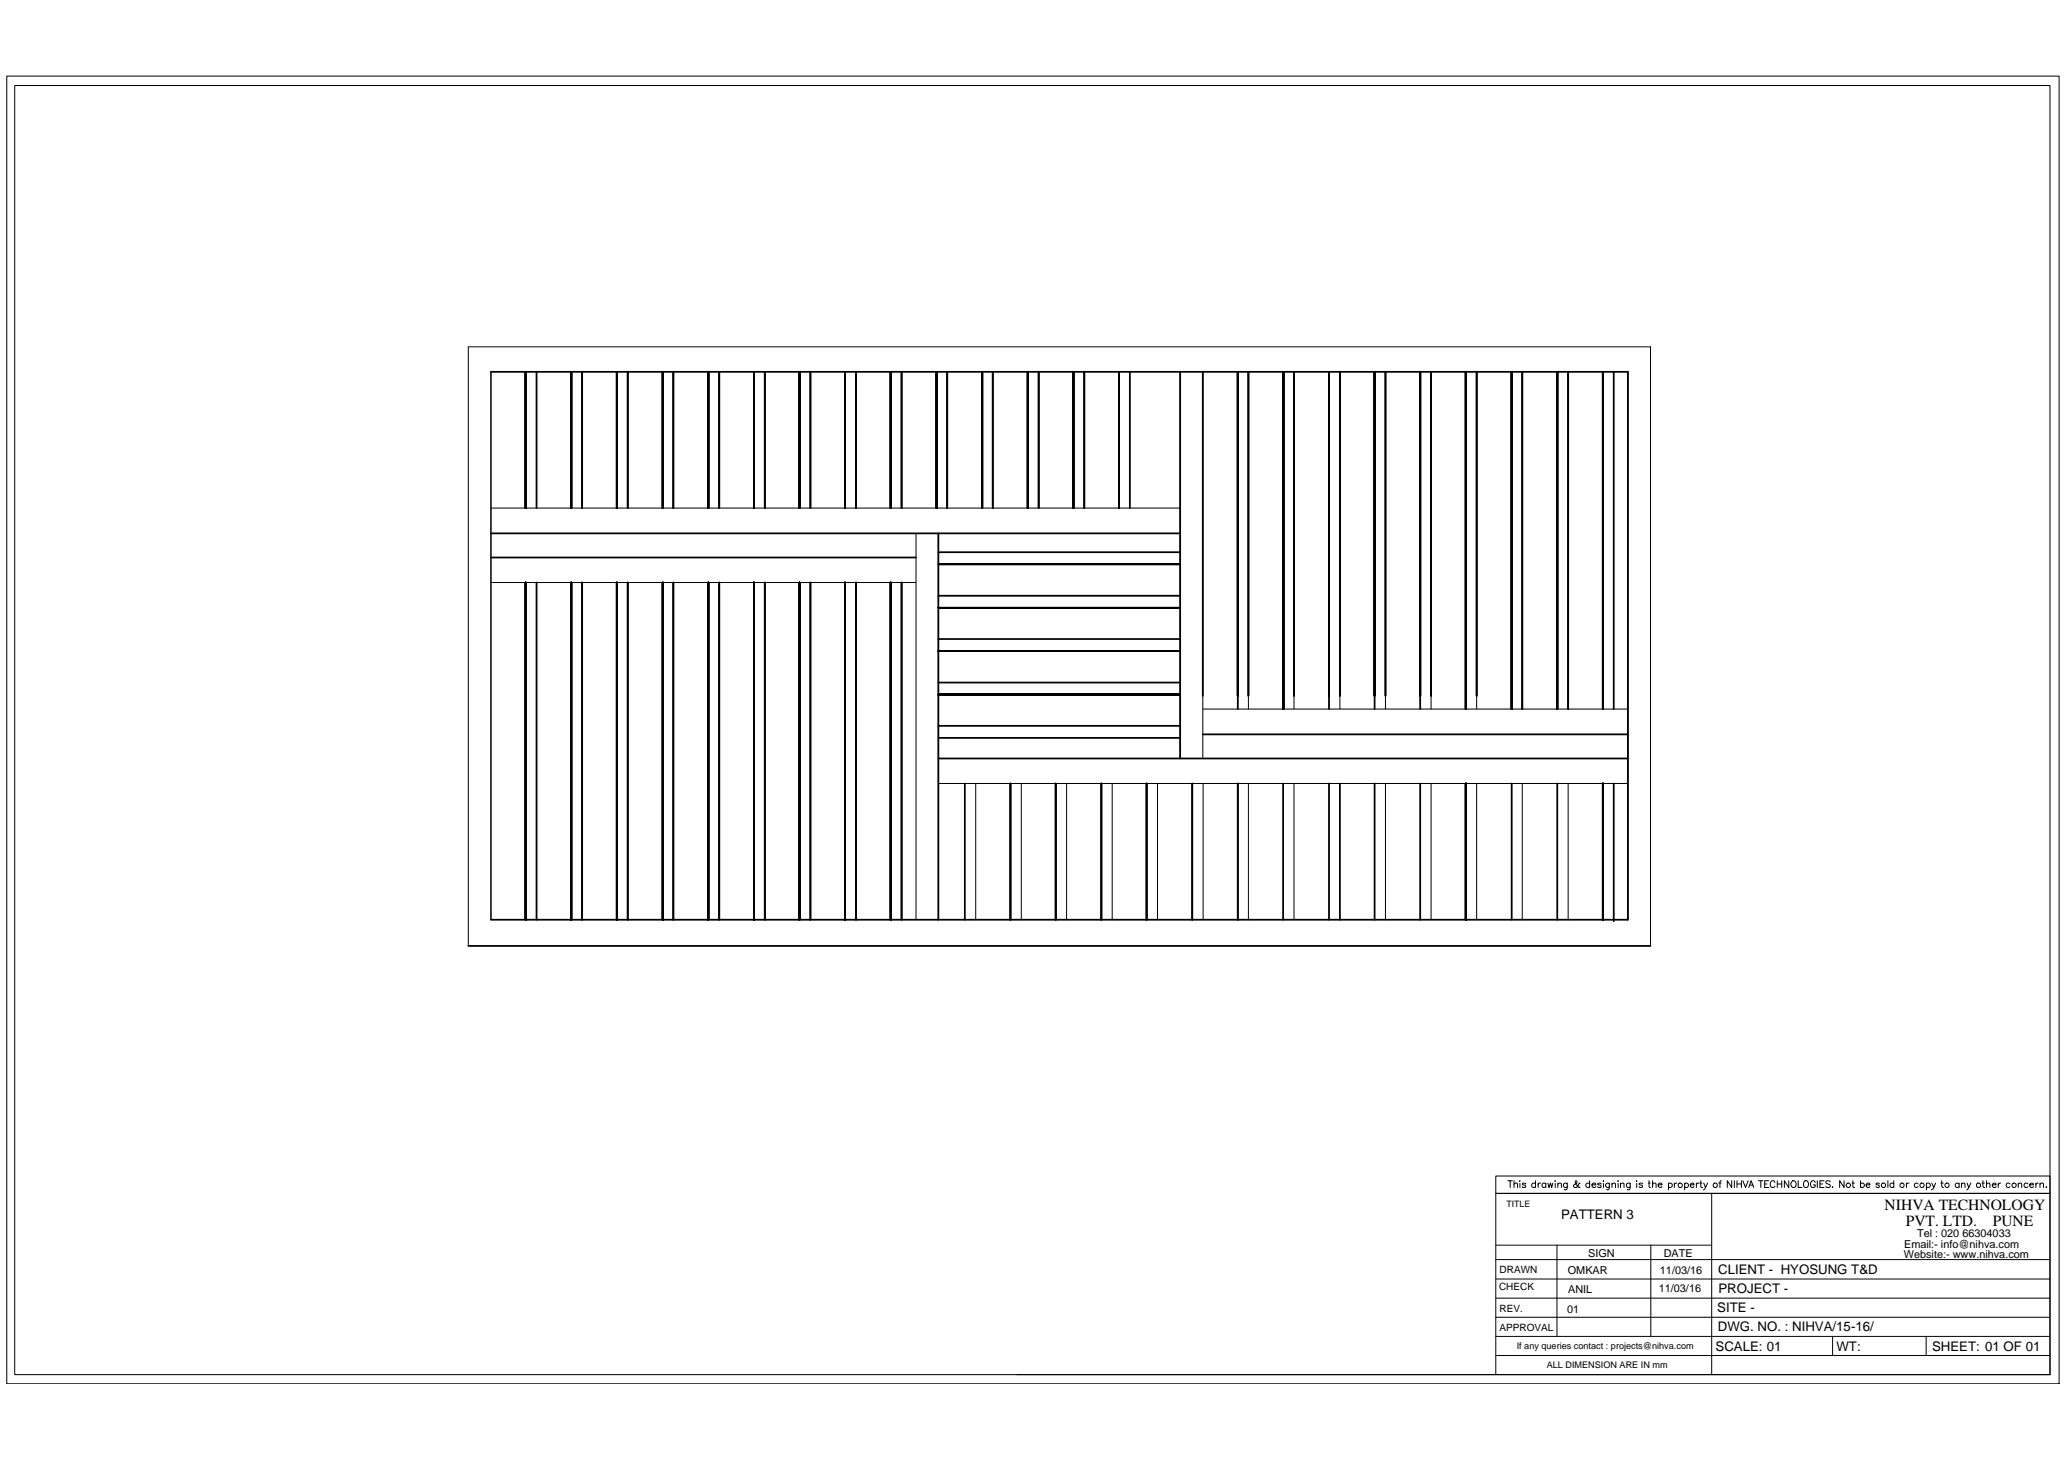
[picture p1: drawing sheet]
<svg xmlns="http://www.w3.org/2000/svg" width="297mm" height="210mm" viewBox="0 0 297 210" stroke-linecap="round" stroke-linejoin="round" font-family="sans-serif">
<!-- layer: 0 -->
<g fill="none" stroke="#000" stroke-width=".14">
<path d="M1 11h295.3v188.1h-295.3zM2.1 12.3h292.9v185.5h-292.9zM70.7 53.5v78.8M75.6 53.5v19.6M77.2 53.5v19.6M82.2 53.5v19.6M83.8 53.5v19.6M88.8 53.5v19.6M90.3 53.5v19.6M95.4 53.5v19.6M96.9 53.5v19.6M101.9 53.5v19.6"/>
<path d="M103.5 53.5v19.6M108.5 53.5v19.6M110.1 53.5v19.6M115.1 53.5v19.6M116.6 53.5v19.6M121.6 53.5v19.6M123.2 53.5v19.6M128.2 53.5v19.6M129.8 53.5v19.6M134.8 53.5v19.6M136.3 53.5v19.6M141.4 53.5v19.6"/>
<path d="M142.9 53.5v19.6M147.9 53.5v19.6M149.5 53.5v19.6M154.5 53.5v19.6M156 53.5v19.6M161 53.5v19.6M169.8 53.5v55.6M173.1 53.5v55.6M178.1 53.5v46.6M179.7 53.5v48.5M184.7 53.5v48.5M186.2 53.5v48.5"/>
<path d="M191.3 53.5v46.6M192.8 53.5v48.5M197.8 53.5v46.6M199.4 53.5v48.5M204.4 53.5v46.6M206 53.5v48.5M210.9 53.5v48.5M212.5 53.5v48.5M217.6 53.5v48.5M219.1 53.5v48.5M224.1 53.5v48.5M225.7 53.5v48.5"/>
<path d="M230.7 53.5v48.5M234.3 53.5v78.8M70.7 73.1h99.1M131.8 76.7v55.6M135 76.7v55.6M70.7 83.8h61.1M75.6 83.8v48.5M77.2 83.8v48.5M82.2 83.8v48.5M83.8 83.8v48.5M88.8 83.8v48.5M90.3 83.8v48.5"/>
<path d="M95.4 83.8v48.5M96.9 83.8v48.5M101.9 83.8v48.5M103.5 83.8v48.5M108.5 83.8v48.5M110.1 83.8v48.5M115.1 83.8v48.5M116.6 83.8v48.5M121.6 83.8v48.5M123.2 83.8v48.5M128.2 83.8v48.5M129.8 83.8v48.5"/>
<path d="M135 112.7h99.3M140.4 112.7v19.6M147 112.7v19.6M153.5 112.7v19.6M160.1 112.7v19.6M166.6 112.7v19.6M173.1 102h61.2M173.1 112.7v19.6M179.7 112.7v19.6M186.2 112.7v19.6M199.4 112.7v19.6M206 112.7v19.6"/>
<path d="M210.9 112.7v19.6M212.5 112.7v19.6M219.1 112.7v19.6M225.7 112.7v19.6M230.7 112.7v19.6M67.4 136.1v-86.2h170.1v86.2M215.3 169.2h79.7v2.5h-79.7zM215.3 179.1h31M217 169.9h.6M217.3 169.9v.9M217.9 170.4l.2-.2 .3 .1v.5M217.9 169.9v.9"/>
<path d="M218.7 169.9v.1zM218.7 170.3v.5M219.6 170.3l-.2-.1-.3 .1v.1l.4 .1 .1 .2-.2 .1-.3-.1M221 170.3a.31 .31 0 0 0-.5 0 .31 .31 0 0 0 0 .5 .31 .31 0 0 0 .5-.1M221 169.9v.9M221.4 170.2v.6M221.7 170.2l-.2 .1-.1 .2M222.5 170.3a.31 .31 0 0 0-.5 0 .31 .31 0 0 0 0 .5 .31 .31 0 0 0 .5-.1M222.5 170.2v.6M222.8 170.2l.1 .6 .2-.6 .2 .6 .2-.6M223.8 169.9v.1zM223.8 170.3v.5"/>
<path d="M224.1 179.1v13.2M224.2 170.4l.2-.2 .3 .1v.5M224.2 170.2v.6M225.6 170.2l-.1 .9-.1 .1-.3-.1M225.6 170.3a.31 .31 0 0 0-.5 0 .31 .31 0 0 0 0 .5 .31 .31 0 0 0 .5-.1M227.4 170.3l-.1-.1a.58 .58 0 0 1-.8 .6l-.1-.1 .1-.2 .4-.4-.1-.2-.1 .1v.3l.5 .5h.1h.1M228.8 170.3a.31 .31 0 0 0-.5 0 .31 .31 0 0 0 0 .5 .31 .31 0 0 0 .5-.1M228.8 169.9v.9M229.1 170.5h.6v-.1a.31 .31 0 0 0-.5-.1 .31 .31 0 0 0 0 .5 .31 .31 0 0 0 .5-.1M230.4 170.3l-.1-.1-.3 .1v.1l.3 .1 .1 .2-.1 .1-.4-.1M230.8 169.9v.1zM230.8 170.3v.5"/>
<path d="M231.6 170.2v.9l-.2 .1-.2-.1M231.6 170.3a.31 .31 0 0 0-.5 0 .31 .31 0 0 0 0 .5 .31 .31 0 0 0 .5-.1M232 170.4l.2-.2 .3 .1v.5M232 170.2v.6M232.9 169.9v.1zM232.9 170.3v.5M233.2 170.4l.3-.2 .2 .1v.5M233.2 170.2v.6M234.6 170.2v.9l-.2 .1-.2-.1M234.6 170.3a.31 .31 0 0 0-.4 0 .31 .31 0 0 0 0 .5 .31 .31 0 0 0 .4-.1M235.5 169.9v.1zM235.5 170.3v.5"/>
<path d="M236.4 170.3l-.2-.1-.3 .1 .4 .3v.2h-.2l-.2-.1M237.2 170.2h.3M237.3 169.9v.8l.1 .1h.1M237.6 179.1v13.2M237.8 170.4l.2-.2 .3 .1v.5M237.8 169.9v.9M238.6 170.5h.6v-.1a.31 .31 0 0 0-.5-.1 .31 .31 0 0 0 0 .5 .31 .31 0 0 0 .5-.1M240.1 170.3a.31 .31 0 0 1 .5 0 .31 .31 0 0 1 0 .5 .31 .31 0 0 1-.5-.1M240.1 170.2v1M241 170.2v.6M241.3 170.2l-.2 .1-.1 .2M242.4 170.3a.31 .31 0 0 1 .5 0 .31 .31 0 0 1 0 .5 .31 .31 0 0 1-.5-.1"/>
<path d="M242.4 170.2v1M243.2 170.5h.6v-.1a.31 .31 0 0 0-.5-.1 .31 .31 0 0 0 0 .5 .31 .31 0 0 0 .5-.1M244.1 170.2v.6M244.5 170.2l-.2 .1-.2 .2M244.6 170.2h.3M244.8 169.9v.8v.1h.2M245.2 170.2l.2 .6 .3-.6M245.4 170.8l-.2 .4M246.3 171.7v26.1M247.4 170.2h.3M247.7 169.9h-.1l-.1 .2v.7M249.2 169.9v.9l-.6-.9v.9"/>
<path d="M249.6 169.9v.9M250 169.9v.9M250 170.3h.6M250.6 169.9v.9M250.8 169.9l.4 .9 .4-.9M251.7 170.8l.3-.9 .4 .9M251.8 170.5h.5M253.1 169.9h.6M253.4 169.9v.9M254 170.3h.3M254.6 169.9h-.6v.9h.6M255.4 170.1a.35 .35 0 0 0-.4-.2 .35 .35 0 0 0-.2 .4 .39 .39 0 0 0 .1 .5 .39 .39 0 0 0 .5-.2"/>
<path d="M255.8 170.3h.6M255.8 169.9v.9M256.4 169.9v.9M257.4 169.9v.9l-.6-.9v.9M257.9 169.9a.46 .46 0 0 1 .6 .5 .46 .46 0 0 1-.6 .4v-.1a.55 .55 0 0 1 0-.8zM258.8 169.9v.9h.5M259.7 169.9a.46 .46 0 0 1 .6 .5 .46 .46 0 0 1-.6 .4l-.2-.3zM261.2 170.1a.34 .34 0 0 0-.4-.2 .34 .34 0 0 0-.2 .4 .39 .39 0 0 0 .1 .5 .39 .39 0 0 0 .5-.2v-.1h-.2M261.5 169.9v.9M261.9 170.3h.4M262.5 169.9h-.6v.9h.6M263.4 170l-.1-.1a.35 .35 0 0 0-.5 .2l.5 .3 .1 .2v.1l-.3 .1-.3-.1"/>
<path d="M263.7 170.8h.1zM265.4 169.9v.9l-.6-.9v.9M266.5 170.2h.4M266.7 169.9v.8v.1h.2M267.8 170.3a.31 .31 0 0 1 .4 0 .31 .31 0 0 1 0 .5 .31 .31 0 0 1-.4-.1M267.8 169.9v.9M268.6 170.5h.5v-.1a.31 .31 0 0 0-.4-.1 .31 .31 0 0 0 0 .5 .31 .31 0 0 0 .4-.1M270.5 170.3l-.2-.1-.3 .1 .3 .2 .2 .2-.1 .1h-.2l-.2-.1M271.7 169.9v.9M272.5 170.3a.31 .31 0 0 0-.4 0 .31 .31 0 0 0 0 .5 .31 .31 0 0 0 .4-.1M272.5 169.9v.9M274.4 170.2v.6"/>
<path d="M274.7 170.2l-.2 .1-.1 .2M276.1 170.3a.31 .31 0 0 0-.5 0 .31 .31 0 0 0 0 .5 .31 .31 0 0 0 .5-.1M277.2 170.3a.31 .31 0 0 1 .5 0 .31 .31 0 0 1 0 .5 .31 .31 0 0 1-.5-.1M277.2 170.2v1M278 170.2l.3 .6 .3-.6M278.3 170.8l-.3 .4M279.3 170.2h.4M279.4 169.9v.8l.3 .1M281.9 170.3a.31 .31 0 0 0-.4 0 .31 .31 0 0 0 0 .5 .31 .31 0 0 0 .4-.1M281.9 170.2v.6M282.3 170.4l.2-.2 .2 .1 .1 .5M282.3 170.2v.6"/>
<path d="M283.1 170.2l.2 .6 .3-.6M283.3 170.8l-.3 .4M285.2 170.2h.4M285.4 169.9v.8l.2 .1M285.9 170.4l.2-.2 .2 .1 .1 .5M285.9 169.9v.9M286.7 170.5h.6v-.1a.31 .31 0 0 0-.5-.1 .31 .31 0 0 0 0 .5 .31 .31 0 0 0 .5-.1M287.6 170.2v.6M288 170.2l-.3 .1-.1 .2M289.3 170.3a.31 .31 0 0 0-.5 0 .31 .31 0 0 0 0 .5 .31 .31 0 0 0 .5-.1M290.4 170.4l.3-.2 .2 .1 .1 .5M290.4 170.2v.6"/>
<path d="M291.8 170.3a.31 .31 0 0 0-.4 0 .31 .31 0 0 0 0 .5 .31 .31 0 0 0 .4-.1M292.1 170.5h.6a.31 .31 0 0 0-.4-.3 .31 .31 0 0 0-.3 .4 .31 .31 0 0 0 .4 .2l.3-.1M293 170.2v.6M293.3 170.2l-.2 .1-.1 .2M293.6 170.4l.2-.2 .2 .1 .1 .5M293.6 170.2v.6M294.4 170.8h.2zM295 171.7v26.1M295 171.7h-79.7v26.1M146.3 197.8h148.7M215.3 189.5h79.7M215.3 186.8h79.7"/>
<path d="M215.3 184h79.7M215.3 181.2h79.7M215.3 192.3h79.7M215.3 195h79.7M263.7 192.3v2.7M277.2 192.3v2.7"/>
<circle cx="241.8" cy="170.5" r=".32"/>
<circle cx="246.8" cy="170.5" r=".32"/>
<circle cx="266" cy="170.5" r=".31"/>
<circle cx="271.1" cy="170.5" r=".32"/>
<circle cx="273.7" cy="170.5" r=".32"/>
<circle cx="276.6" cy="170.5" r=".32"/>
<circle cx="280.2" cy="170.5" r=".32"/>
<circle cx="284.7" cy="170.5" r=".32"/>
<circle cx="289.9" cy="170.5" r=".32"/>
</g>
<g fill="none" stroke="#000" stroke-width=".25">
<path d="M70.7 53.5h163.6v78.8h-163.6M75.6 53.5v19.6M77.2 53.5v19.6M82.2 53.5v19.6M83.8 53.5v19.6M88.8 53.5v19.6M90.3 53.5v19.6M95.4 53.5v19.6M96.9 53.5v19.6M101.9 53.5v19.6M103.5 53.5v19.6M108.5 53.5v19.6"/>
<path d="M110.1 53.5v19.6M115.1 53.5v19.6M116.6 53.5v19.6M121.6 53.5v19.6M123.2 53.5v19.6M128.2 53.5v19.6M129.8 53.5v19.6M134.8 53.5v19.6M136.3 53.5v19.6M141.4 53.5v19.6M142.9 53.5v19.6M147.9 53.5v19.6"/>
<path d="M149.5 53.5v19.6M154.5 53.5v19.6M156 53.5v19.6M161 53.5v19.6M162.6 53.5v19.6M169.8 53.5v55.6M173.1 53.5v46.6M178.1 53.5v48.5M179.7 53.5v46.6M184.7 53.5v48.5M186.2 53.5v46.6M191.3 53.5v48.5"/>
<path d="M192.8 53.5v46.6M197.8 53.5v48.5M199.4 53.5v46.6M204.4 53.5v48.5M206 53.5v46.6M210.9 53.5v48.5M212.5 53.5v46.6M217.6 53.5v48.5M219.1 53.5v48.5M224.1 53.5v48.5M225.7 53.5v48.5M230.7 53.5v48.5"/>
<path d="M232.2 53.5v48.5M70.7 76.7h99.1M134.8 73.1v-19.6v19.6M135 76.7v55.6M135 79.4h34.8M141.4 73.1v-19.6v19.6M147.9 73.1v-19.6v19.6M154.5 73.1v-19.6v19.6M161 73.1v-19.6v19.6M70.7 80.2h61.1M75.6 83.8v48.5M77.2 83.8v48.5"/>
<path d="M82.2 83.8v48.5M83.8 83.8v48.5M88.8 83.8v48.5M90.3 83.8v48.5M95.4 83.8v48.5M96.9 83.8v48.5M101.9 83.8v48.5M103.5 83.8v48.5M108.5 83.8v48.5M110.1 83.8v48.5M115.1 83.8v48.5M116.6 83.8v48.5"/>
<path d="M121.6 83.8v48.5M123.2 83.8v48.5M128.2 83.8v48.5M129.8 83.8v48.5M135 81.2h34.8h-34.8M135 87.4h34.8M135 93.7h34.8M135 99.9h34.8zM135 85.7h34.8M135 91.9h34.8M135 98.2h34.8M135 109.1h99.3"/>
<path d="M135 104.4h34.8M135 106.2h34.8M138.9 112.7v19.6M145.4 112.7v19.6M151.9 112.7v19.6M158.5 112.7v19.6M165 112.7v19.6M171.6 112.7v19.6M173.1 105.6h61.2M178.1 100.1v-46.6v46.6M178.1 112.7v19.6M184.7 112.7v19.6"/>
<path d="M184.7 102v-48.5v48.5M191.3 100.1v-46.6v46.6M191.3 112.7v19.6M192.8 112.7v19.6M197.8 100.1v-46.6v46.6M197.8 112.7v19.6M204.4 100.1v-46.6v46.6M204.4 112.7v19.6M210.9 112.7v19.6M217.6 102v-48.5v48.5M217.6 112.7v19.6M224.1 102v-48.5v48.5"/>
<path d="M224.1 112.7v19.6M230.7 112.7v19.6M232.2 112.7v19.8M67.4 136.1h170.1"/>
</g>
<g font-size="2.2">
<text x="271.2" y="174">NIHVA TECHNOLOGY</text>
<text x="274.3" y="176.4">PVT. LTD.</text>
<text x="286.8" y="176.4">PUNE</text>
</g>
<g font-size="1.9">
<text x="224.7" y="175.4">PATTERN 3</text>
<text x="247.3" y="183.3">CLIENT - HYOSUNG T&amp;D</text>
<text x="247.1" y="188.8">SITE -</text>
<text x="247.2" y="191.5">DWG. NO. : NIHVA/15-16/</text>
<text x="247.3" y="186">PROJECT -</text>
<text x="246.9" y="194.3">SCALE: 01</text>
<text x="264.3" y="194.3">WT:</text>
<text x="278" y="194.3">SHEET: 01 OF 01</text>
</g>
<g font-size="1.6">
<text x="274" y="179.6">Email:- info@nihva.com</text>
<text x="275.9" y="178">Tel : 020 66304033</text>
<text x="225.6" y="183.2">OMKAR</text>
<text x="225.7" y="186">ANIL</text>
<text x="228.6" y="180.8">SIGN</text>
<text x="238.7" y="185.9">11/03/16</text>
<text x="238.9" y="183.2">11/03/16</text>
<text x="239.4" y="180.8">DATE</text>
<text x="274" y="181">Website:- www.nihva.com</text>
<text x="225.6" y="188.8">01</text>
</g>
<g font-size="1.4">
<text x="215.7" y="185.7">CHECK</text>
<text x="215.8" y="183.2">DRAWN</text>
<text x="215.8" y="188.7">REV.</text>
<text x="215.8" y="191.5">APPROVAL</text>
</g>
<g font-size="1.3">
<text x="216.8" y="173.6">TITLE</text>
<text x="218.3" y="194">If any queries contact : projects@nihva.com</text>
<text x="222.6" y="196.8">ALL DIMENSION ARE IN mm</text>
</g>
</svg>
